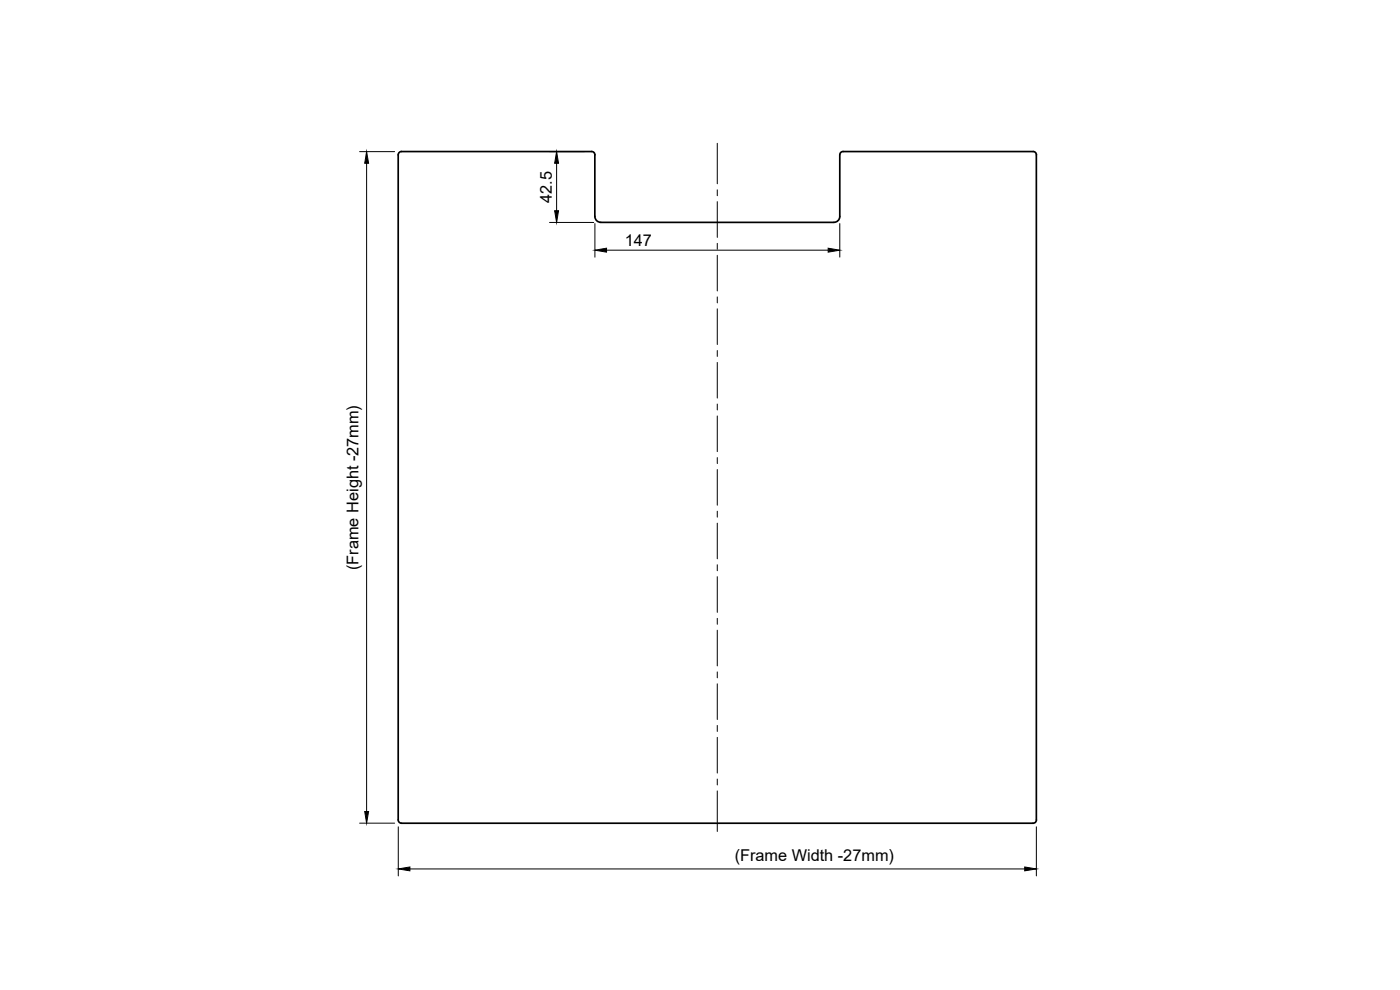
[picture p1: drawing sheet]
<svg xmlns="http://www.w3.org/2000/svg" width="420mm" height="297mm" viewBox="0 0 420 297" stroke-linecap="round" stroke-linejoin="round" font-family="sans-serif">
<!-- layer: Visible -->
<path d="M178.5 46.5v18.5M178.5 46.5a.97 .97 0 0 0-1-1h-57a1.01 1.01 0 0 0-1 1v199.5a1.01 1.01 0 0 0 1 1h189.5a1.01 1.01 0 0 0 1-1M253 45.5h57a1.01 1.01 0 0 1 1 1M253 45.5a1.01 1.01 0 0 0-1 1v18.5a1.75 1.75 0 0 1-1.7 1.7l-70.5-.1a1.75 1.75 0 0 1-1.3-1.6M311 46.5v199.5" fill="none" stroke="#000" stroke-width=".51"/>
<!-- layer: Dimensions -->
<path d="M107.9 45.5h10.5M110 49v194.5M164.9 45.5h10.5M167 49v14.2M164.9 66.7h13.3M178.5 67.1v10.1M182 75.1h66.5M252 67.1v10.1M107.9 247h10.5M119.5 248.1v14.7M311 248.1v14.7M123 260.7h184.5" fill="none" stroke="#000" stroke-width=".3"/>
<path d="M110 45.5l.6 3.5h-1.1zM167 45.5l.6 3.5h-1.1zM166.5 63.2h1.1l-.6 3.5zM178.5 75.1l3.5-.6v1.2zM248.5 74.5l3.5 .6-3.5 .6zM109.5 243.5h1.1l-.6 3.5zM119.5 260.7l3.5-.6v1.2zM307.5 260.1l3.5 .6-3.5 .6z" fill="#000" stroke="#000" stroke-width=".3"/>
<!-- layer: Center Lines -->
<g fill="none" stroke="#000" stroke-width=".3">
<path d="M215.3 43v12.1M215.3 56.9v1.8M215.3 60.5v10.7M215.3 73v1.8M215.3 76.6v10.7M215.3 89.1v1.8M215.3 92.7v10.7M215.3 105.2v1.7M215.3 108.7v10.8M215.3 121.2v1.8M215.3 124.8v10.7M215.3 137.3v1.8"/>
<path d="M215.3 140.9v10.7M215.3 153.4v1.8M215.3 157v10.7M215.3 169.4v1.8M215.3 173v10.7M215.3 185.5v1.8M215.3 189.1v10.7M215.3 201.6v1.8M215.3 205.2v10.7M215.3 217.7v1.8M215.3 221.2v10.8M215.3 233.8v1.7"/>
<path d="M215.3 237.3v12.2"/>
</g>
<g font-size="4.9">
<text x="165.6" y="60.8" transform="rotate(-90 165.6 60.8)">42.5</text>
<text x="187.5" y="73.7">147</text>
<text x="107.6" y="171" transform="rotate(-90 107.6 171)">(Frame Height -27mm)</text>
<text x="220.5" y="258.3">(Frame Width -27mm)</text>
</g>
</svg>
